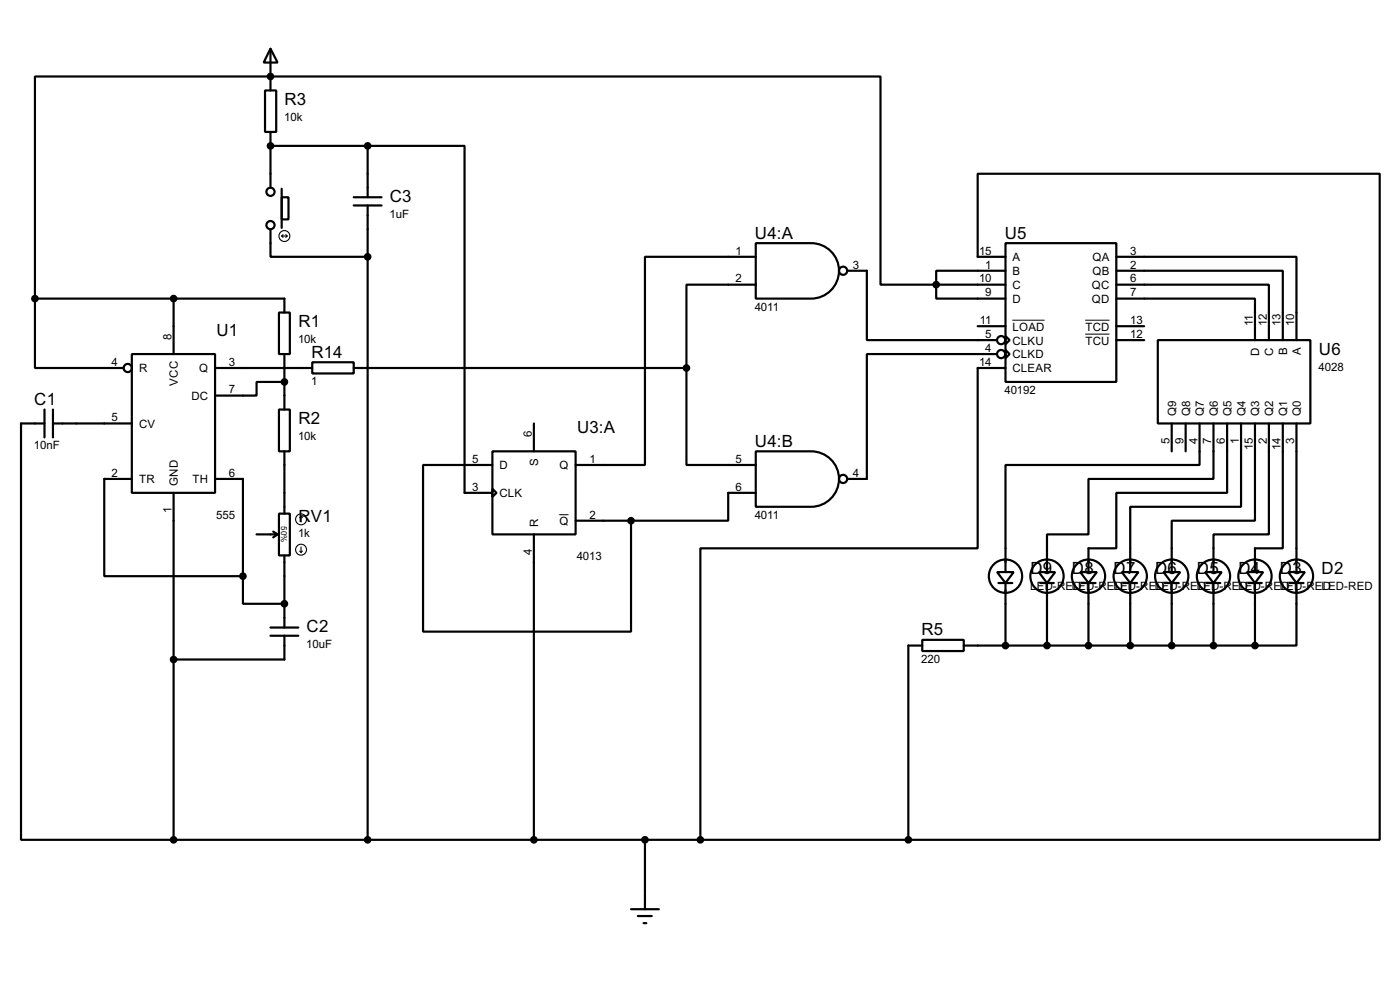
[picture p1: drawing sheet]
<svg xmlns="http://www.w3.org/2000/svg" width="256mm" height="180mm" viewBox="0 0 256 180" stroke-linecap="round" stroke-linejoin="round" font-family="sans-serif">
<g fill="none" stroke="#000" stroke-width=".4">
<path d="M48.6 16.6h2v7.6h-2zM49.6 8.9l1.3 2.6h-2.6zM49.6 8.9v7.7M49.6 24.2v10.1M49.6 26.7h17.8M51.6 36.1h1.3v4.1h-1.3zM51.6 34.6v7.1M64.8 37.6h5.1M64.8 36.1h5.1M67.4 26.7h17.7v63.5h5.1M67.4 26.7v9.4M67.4 37.6v116.1"/>
<path d="M6.4 54.7v12.7h16.3M6.4 54.7h45.7v2.5M31.8 54.7v10.1M49.6 42v5h17.8M51.1 57.2h2v7.6h-2zM138.5 44.5h10.1a5.1 5.1 0 0 1 5.1 5.1 5.1 5.1 0 0 1-5.1 5.1h-10.1zM138.5 47h-20.3v38.1h-12.7M138.5 52.1h-12.7v15.3M155.2 49.6h3.6v12.7h23.9M171.5 52.1v2.6h12.7M171.5 52.1h-10.2v-38.1h-154.9v40.7M171.5 52.1h12.7"/>
<path d="M179.1 59.7h5.1M184.2 44.5h20.3v25.4h-20.3zM184.2 49.6h-12.7v2.5M184.2 47h-5.1v-15.2h73.7v121.9h-86.4M204.5 47h33v15.3M204.5 49.6h30.5v12.7M204.5 52.1h28v10.2M204.5 54.7h25.4v7.6M204.5 59.7h5.1M8.2 77.5h-4.3v76.2h27.9M8.2 75v5.1M9.7 77.5h14.5"/>
<path d="M9.7 75v5.1M24.2 64.8h15.2v25.4h-15.2zM39.4 67.4h17.8M51.1 75h2v7.6h-2zM52.1 69.9h-5.1v2.5h-7.6M52.1 64.8v10.2M57.2 66.3h7.6v2.1h-7.6zM64.8 67.4h61M97.8 77.5v5.1M125.8 67.4v17.7h12.7M182.7 64.8h-23.9v22.9h-3.6M184.2 61.5l.8 .8-.8 .7z"/>
<path d="M184.2 64.1l.8 .7-.8 .8zM184.2 67.4h-5.1v33h-50.8v53.3M204.5 62.3h5.1M212.1 62.3h28v15.2h-28zM214.7 77.5v5.1M217.2 77.5v5.1M219.8 77.5v7.6h-35.6v19.6M222.3 77.5v10.2h-22.9v10.1h-7.6v6.9M224.8 77.5v12.7h-20.3v10.2h-5.1v4.3M227.4 77.5v15.3h-20.3v11.9M229.9 77.5v17.8h-15.2v9.4M232.5 77.5v20.3h-10.2v6.9"/>
<path d="M235 77.5v22.9h-5.1v4.3M237.5 77.5v27.2M24.2 87.7h-5.1v17.8h25.4M31.8 90.2v63.5M39.4 87.7h5.1v17.8M47 97.8h3.9M50.1 97.3l.8 .5M50.9 97.8l-.8 .6M51.1 94h2v7.7h-2zM52.1 82.6v11.4M90.2 82.6h15.3v15.2h-15.3zM90.2 89.5l.8 .7-.8 .8z"/>
<path d="M90.2 85.1h-12.7v30.5h38.1v-20.3M97.8 97.8v55.9M105.5 95.3h10.1M138.5 82.6h10.1a5.1 5.1 0 0 1 5.1 5.1 5.1 5.1 0 0 1-5.1 5.1h-10.1zM138.5 90.2h-5.1v5.1h-17.8M44.5 105.5v5h7.6M49.6 114.9h5.1M49.6 116.4h5.1M52.1 101.7v13.2M52.1 116.4v4.3h-20.3M169 117.1h7.6v2.1h-7.6zM169 118.2h-2.6v35.5"/>
<path d="M176.6 118.2h53.3M182.7 104.7h3l-1.5 2zM182.9 106.7h2.6M184.2 106.7v11.5M190.3 104.7h3l-1.5 2zM190.6 106.7h2.5M191.8 106.7v11.5M197.9 104.7h3.1l-1.6 2zM198.2 106.7h2.5M199.4 106.7v11.5M205.5 104.7h3.1l-1.5 2zM205.8 106.7h2.5"/>
<path d="M207.1 106.7v11.5M213.2 104.7h3l-1.5 2zM213.4 106.7h2.6M214.7 106.7v11.5M220.8 104.7h3l-1.5 2zM221 106.7h2.6M222.3 106.7v11.5M228.4 104.7h3l-1.5 2zM228.7 106.7h2.5M229.9 106.7v11.5M236 104.7h3.1l-1.6 2zM236.3 106.7h2.5"/>
<path d="M237.5 106.7v11.5h-7.6M31.8 153.7h134.6M118.2 153.7v12.7M115.6 166.4h5.1M116.9 167.7h2.5M117.9 169h.5"/>
<circle cx="49.5" cy="35.1" r=".75"/>
<circle cx="49.5" cy="41.2" r=".75"/>
<circle cx="154.4" cy="49.6" r=".75"/>
<circle cx="23.4" cy="67.4" r=".75"/>
<circle cx="183.4" cy="62.3" r=".75"/>
<circle cx="183.4" cy="64.8" r=".75"/>
<circle cx="154.4" cy="87.7" r=".75"/>
<circle cx="184.2" cy="105.5" r="3.1"/>
<circle cx="191.8" cy="105.5" r="3.1"/>
<circle cx="199.4" cy="105.5" r="3.1"/>
<circle cx="207" cy="105.5" r="3.1"/>
<circle cx="214.6" cy="105.5" r="3.1"/>
<circle cx="222.3" cy="105.5" r="3.1"/>
<circle cx="229.9" cy="105.5" r="3.1"/>
<circle cx="237.5" cy="105.5" r="3.1"/>
</g>
<g fill="#000">
<circle cx="49.6" cy="14" r=".2"/>
<circle cx="49.6" cy="26.7" r=".2"/>
<circle cx="52.1" cy="110.5" r=".2"/>
</g>
<g fill="#000" stroke="#000" stroke-width=".4">
<circle cx="49.5" cy="14" r=".5"/>
<circle cx="49.5" cy="26.7" r=".5"/>
<circle cx="67.3" cy="26.7" r=".5"/>
<circle cx="6.4" cy="54.7" r=".5"/>
<circle cx="31.8" cy="54.7" r=".5"/>
<circle cx="67.3" cy="47" r=".5"/>
<circle cx="171.5" cy="52.1" r=".5"/>
<circle cx="52.1" cy="69.9" r=".5"/>
<circle cx="125.7" cy="67.4" r=".5"/>
<circle cx="115.6" cy="95.3" r=".5"/>
<circle cx="44.5" cy="105.5" r=".5"/>
<circle cx="52.1" cy="110.5" r=".5"/>
<circle cx="184.2" cy="118.2" r=".5"/>
<circle cx="191.8" cy="118.2" r=".5"/>
<circle cx="199.4" cy="118.2" r=".5"/>
<circle cx="207" cy="118.2" r=".5"/>
<circle cx="214.6" cy="118.2" r=".5"/>
<circle cx="222.3" cy="118.2" r=".5"/>
<circle cx="229.9" cy="118.2" r=".5"/>
<circle cx="31.8" cy="120.7" r=".5"/>
<circle cx="31.8" cy="153.7" r=".5"/>
<circle cx="67.3" cy="153.7" r=".5"/>
<circle cx="97.8" cy="153.7" r=".5"/>
<circle cx="118.1" cy="153.7" r=".5"/>
<circle cx="128.3" cy="153.7" r=".5"/>
<circle cx="166.4" cy="153.7" r=".5"/>
</g>
<g fill="none" stroke="#000" stroke-width=".2">
<path d="M51.6 43.2h1M51.6 43.2l.3 .3M51.9 43l-.3 .2M52.4 43l.2 .2M52.6 43.2l-.2 .3M55.2 94.5v1.1M55.2 94.5l.2 .3M55.2 94.5l-.3 .3M54.9 100.9l.3 .2M55.2 100.1v1M55.4 100.9l-.2 .2"/>
<circle cx="52.1" cy="43.2" r="1"/>
<circle cx="55.1" cy="95.1" r="1"/>
<circle cx="55.1" cy="100.6" r="1"/>
</g>
<path d="M185.5 58.6h5.9M198.8 58.6h4.5M198.8 61.2h4.5M102.5 94.2h1.7" fill="none" stroke="#000" stroke-width=".18"/>
<g font-size="3.5">
<text x="52.1" y="19.2">R3</text>
<text x="71.4" y="37">C3</text>
<text x="138.3" y="43.7">U4:A</text>
<text x="184.1" y="43.7">U5</text>
<text x="54.7" y="59.9">R1</text>
<text x="39.7" y="61.4">U1</text>
<text x="57.1" y="65.5">R14</text>
<text x="241.6" y="64.9">U6</text>
<text x="6.3" y="74.1">C1</text>
<text x="54.7" y="77.6">R2</text>
<text x="105.7" y="79.3">U3:A</text>
<text x="138.3" y="81.8">U4:B</text>
<text x="54.7" y="95.5">RV1</text>
<text x="188.8" y="105.1">D9</text>
<text x="196.4" y="105.1">D8</text>
<text x="204" y="105.1">D7</text>
<text x="211.6" y="105.1">D6</text>
<text x="219.3" y="105.1">D5</text>
<text x="226.9" y="105.1">D4</text>
<text x="234.5" y="105.1">D3</text>
<text x="242.1" y="105.1">D2</text>
<text x="56.2" y="115.8">C2</text>
<text x="168.8" y="116.3">R5</text>
</g>
<g font-size="2.4">
<text x="52.1" y="22.2">10k</text>
<text x="71.4" y="40">1uF</text>
<text x="134.8" y="46.6">1</text>
<text x="179.4" y="46.6">15</text>
<text x="185.5" y="47.8">A</text>
<text x="200.1" y="47.8">QA</text>
<text x="207.1" y="46.6">3</text>
<text x="134.8" y="51.7">2</text>
<text x="156.3" y="49.2">3</text>
<text x="179.4" y="51.7">10</text>
<text x="180.5" y="49.2">1</text>
<text x="185.5" y="50.4">B</text>
<text x="185.5" y="52.9">C</text>
<text x="200" y="52.9">QC</text>
<text x="200.1" y="50.4">QB</text>
<text x="207.1" y="49.2">2</text>
<text x="207.1" y="51.7">6</text>
<text x="138.3" y="56.8">4011</text>
<text x="179.5" y="59.3">11</text>
<text x="180.5" y="54.3">9</text>
<text x="185.5" y="55.4">D</text>
<text x="200" y="55.4">QD</text>
<text x="207.1" y="54.3">7</text>
<text x="207.1" y="59.3">13</text>
<text x="229.5" y="59.7" transform="rotate(-90 229.5 59.7)">11</text>
<text x="232.1" y="59.7" transform="rotate(-90 232.1 59.7)">12</text>
<text x="234.6" y="59.7" transform="rotate(-90 234.6 59.7)">13</text>
<text x="237.1" y="59.7" transform="rotate(-90 237.1 59.7)">10</text>
<text x="31.4" y="62.3" transform="rotate(-90 31.4 62.3)">8</text>
<text x="54.6" y="62.8">10k</text>
<text x="180.5" y="61.9">5</text>
<text x="180.5" y="64.4">4</text>
<text x="185.5" y="60.5">LOAD</text>
<text x="185.5" y="63.1">CLKU</text>
<text x="185.5" y="65.6">CLKD</text>
<text x="198.8" y="60.5">TCD</text>
<text x="198.8" y="63.1">TCU</text>
<text x="207.1" y="61.9">12</text>
<text x="230.7" y="65.1" transform="rotate(-90 230.7 65.1)">D</text>
<text x="233.3" y="65.1" transform="rotate(-90 233.3 65.1)">C</text>
<text x="235.8" y="65" transform="rotate(-90 235.8 65)">B</text>
<text x="238.3" y="65" transform="rotate(-90 238.3 65)">A</text>
<text x="20.5" y="67">4</text>
<text x="25.5" y="68.1">R</text>
<text x="32.6" y="70.6" transform="rotate(-90 32.6 70.6)">VCC</text>
<text x="36.5" y="68.1">Q</text>
<text x="42" y="72">7</text>
<text x="42" y="67">3</text>
<text x="57" y="70.6">1</text>
<text x="179.4" y="67">14</text>
<text x="185.5" y="68.1">CLEAR</text>
<text x="241.6" y="67.9">4028</text>
<text x="20.5" y="77.1">5</text>
<text x="35.1" y="73.2">DC</text>
<text x="184" y="72.1">40192</text>
<text x="215.5" y="76.2" transform="rotate(-90 215.5 76.2)">Q9</text>
<text x="218" y="76.2" transform="rotate(-90 218 76.2)">Q8</text>
<text x="220.6" y="76.2" transform="rotate(-90 220.6 76.2)">Q7</text>
<text x="223.1" y="76.2" transform="rotate(-90 223.1 76.2)">Q6</text>
<text x="225.6" y="76.2" transform="rotate(-90 225.6 76.2)">Q5</text>
<text x="228.2" y="76.2" transform="rotate(-90 228.2 76.2)">Q4</text>
<text x="230.7" y="76.2" transform="rotate(-90 230.7 76.2)">Q3</text>
<text x="233.3" y="76.2" transform="rotate(-90 233.3 76.2)">Q2</text>
<text x="235.8" y="76.2" transform="rotate(-90 235.8 76.2)">Q1</text>
<text x="238.3" y="76.2" transform="rotate(-90 238.3 76.2)">Q0</text>
<text x="6.2" y="82.2">10nF</text>
<text x="25.5" y="78.3">CV</text>
<text x="54.6" y="80.6">10k</text>
<text x="97.4" y="80.1" transform="rotate(-90 97.4 80.1)">6</text>
<text x="214.3" y="81.2" transform="rotate(-90 214.3 81.2)">5</text>
<text x="216.8" y="81.2" transform="rotate(-90 216.8 81.2)">9</text>
<text x="219.4" y="81.2" transform="rotate(-90 219.4 81.2)">4</text>
<text x="221.9" y="81.2" transform="rotate(-90 221.9 81.2)">7</text>
<text x="224.4" y="81.2" transform="rotate(-90 224.4 81.2)">6</text>
<text x="227" y="81.2" transform="rotate(-90 227 81.2)">1</text>
<text x="229.5" y="82.4" transform="rotate(-90 229.5 82.4)">15</text>
<text x="232.1" y="81.2" transform="rotate(-90 232.1 81.2)">2</text>
<text x="234.6" y="82.3" transform="rotate(-90 234.6 82.3)">14</text>
<text x="237.1" y="81.2" transform="rotate(-90 237.1 81.2)">3</text>
<text x="20.5" y="87.3">2</text>
<text x="25.5" y="88.5">TR</text>
<text x="32.6" y="88.9" transform="rotate(-90 32.6 88.9)">GND</text>
<text x="35.3" y="88.5">TH</text>
<text x="42" y="87.3">6</text>
<text x="86.5" y="84.7">5</text>
<text x="86.5" y="89.8">3</text>
<text x="91.5" y="85.9">D</text>
<text x="98.6" y="85.3" transform="rotate(-90 98.6 85.3)">S</text>
<text x="102.5" y="85.9">Q</text>
<text x="108" y="84.7">1</text>
<text x="134.8" y="84.7">5</text>
<text x="134.8" y="89.8">6</text>
<text x="156.3" y="87.3">4</text>
<text x="31.4" y="93.9" transform="rotate(-90 31.4 93.9)">1</text>
<text x="39.6" y="95">555</text>
<text x="91.5" y="91">CLK</text>
<text x="108" y="94.9">2</text>
<text x="138.3" y="95">4011</text>
<text x="54.6" y="98.4">1k</text>
<text x="97.4" y="101.5" transform="rotate(-90 97.4 101.5)">4</text>
<text x="98.6" y="96.5" transform="rotate(-90 98.6 96.5)">R</text>
<text x="102.5" y="96.1">Q</text>
<text x="105.7" y="102.6">4013</text>
<text x="188.7" y="108">LED-RELDED-RELDED-RELDED-RELDED-RELDED-RELDED-RELDED-RED</text>
<text x="56.1" y="118.7">10uF</text>
<text x="168.8" y="121.4">220</text>
</g>
<text font-size="1.7" x="51.5" y="96.3" transform="rotate(90 51.5 96.3)">50%</text>
</svg>
